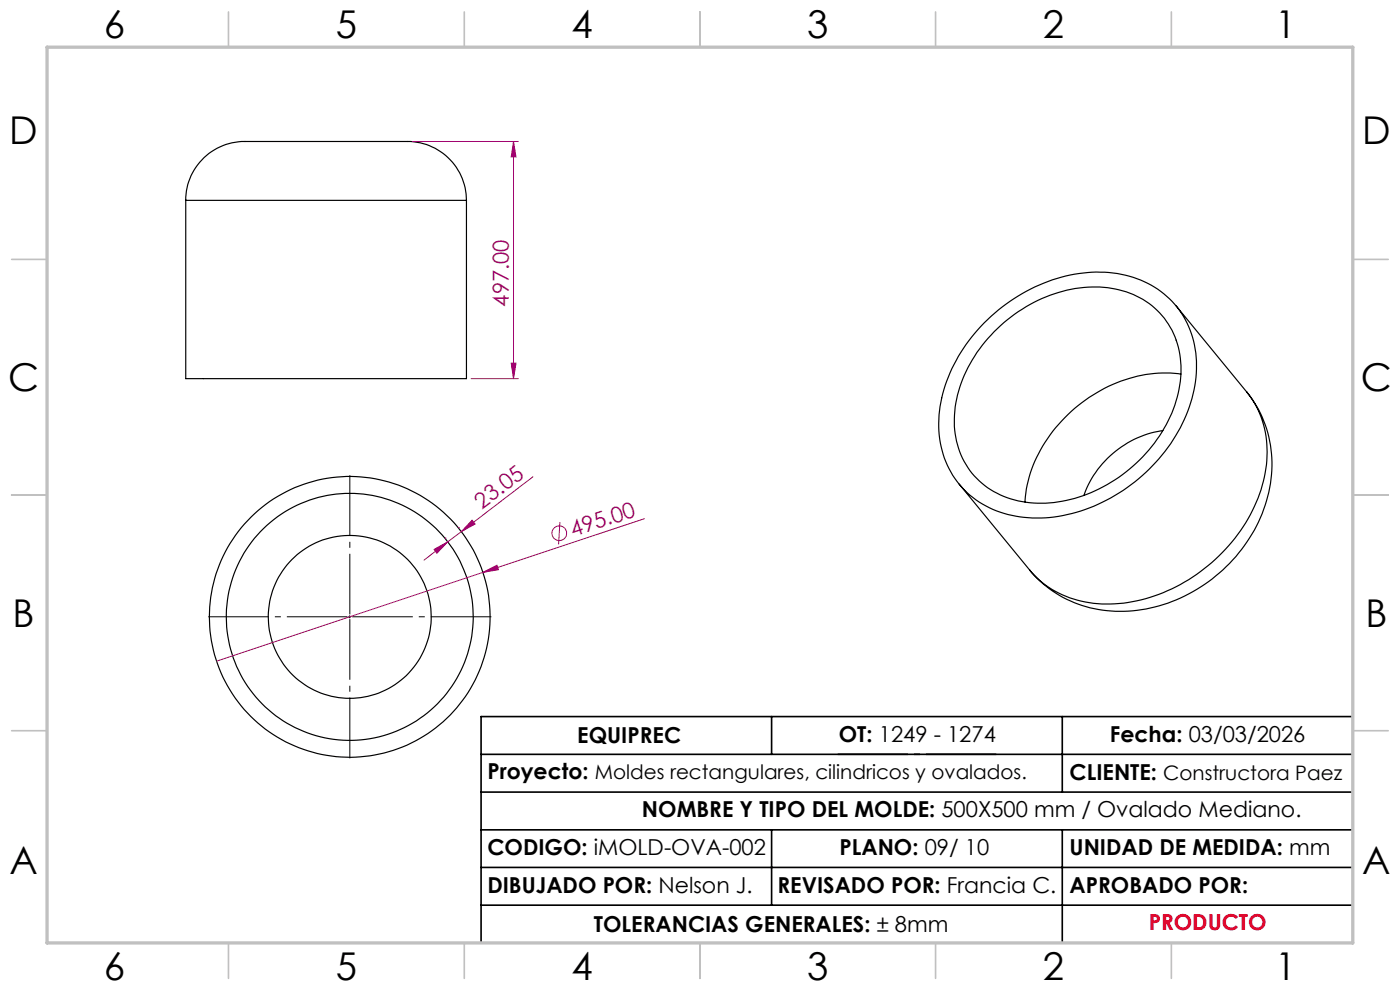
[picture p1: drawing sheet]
<svg xmlns="http://www.w3.org/2000/svg" width="297mm" height="210mm" viewBox="0 0 297 210" stroke-linecap="round" stroke-linejoin="round" font-family="sans-serif">
<g fill="none" stroke="#000" stroke-width=".25">
<path d="M39.4 42.5a12.7 12.7 0 0 1 14.3-12.5h30.6a13.7 13.7 0 0 1 12.5 5.5 12.9 12.9 0 0 1 2.2 7M39.4 42.5v37.8h59.6v-37.8M39.4 42.5h59.6M208.8 68.5a34.9 34.9 0 0 1 25.6-10.8 19.8 19.8 0 0 1 17.8 11.6 24.5 24.5 0 0 1-1.4 20.5 36.2 36.2 0 0 1-29.9 20.1 20.7 20.7 0 0 1-18.3-8.4 21.7 21.7 0 0 1-2.4-18.9 33.8 33.8 0 0 1 8.6-14.1zM210.9 70.4a30.2 30.2 0 0 1 23.2-9.4 17 17 0 0 1 15.7 11.9 23.4 23.4 0 0 1-3.3 18.8 32.1 32.1 0 0 1-24.7 15 18.6 18.6 0 0 1-16.1-6.9 19.3 19.3 0 0 1-2.1-17.7 30.5 30.5 0 0 1 7.3-11.7zM249.5 64.9l15 18.2M250.5 79.4a29.1 29.1 0 0 0-22.5 7.2 28.9 28.9 0 0 0-10.5 19.9M246.7 91.3a21.2 21.2 0 0 0-16.8 13.8M264.5 83.1a25.5 25.5 0 0 1 2.9 26.7 33.4 33.4 0 0 1-30.8 19.9 24.4 24.4 0 0 1-18.2-8.8M264.5 83.1a21.1 21.1 0 0 1 3.5 19 36.1 36.1 0 0 1-31.5 26 21.3 21.3 0 0 1-18.1-7.2M203.5 102.7l14.9 18.2"/>
<circle cx="74.2" cy="130.9" r="26.2"/>
<circle cx="74.2" cy="130.8" r="29.8"/>
<circle cx="74.2" cy="130.9" r="17.3"/>
</g>
<g fill="none" stroke="#a0006e" stroke-width=".21">
<path d="M87.5 30h22.5M108.9 30l.6 3.3h-1.1zM108.9 30v50.3M108.4 77h1.1l-.6 3.3zM99.9 80.3h10.1M92.1 116.5l2.9-1.6-2.3 2.5zM94.4 114.2h.1M95 114.9l-5 3.9M97.3 112h.1M97.9 112.8l-2.9 2.1M100.2 110.3l.6 .9-2.9 1.6zM113.1 101.1l-15.2 11.7"/>
<path d="M118.8 110.7l-.3 4.8M136.7 110l-90.8 30.3M102.4 121.4l3-1.5 .3 1z"/>
<circle cx="118.7" cy="113.1" r="1.55"/>
</g>
<path d="M73.7 130.8h-29.5M74.2 130.3v-29.5M74.2 131.3v29.6M74.7 130.8h29.5" fill="none" stroke="#000" stroke-width=".21" stroke-dasharray="15.2 1.3 1.3 1.3" stroke-dashoffset="2.4" stroke-linecap="butt"/>
<path d="M177.7 160h33.7" fill="none" stroke="#000" stroke-width=".35" stroke-dasharray="15.2 1.3 1.3 1.3" stroke-dashoffset=".3" stroke-linecap="butt"/>
<path d="M73.9 130.8h.5M74.2 130.6v.5" fill="none" stroke="#000" stroke-width=".21"/>
<path d="M163.7 152v8M225.4 152v16M287 152h-184.9v48M102.1 160h184.9M102.1 168h184.9M102.1 176h184.9M163.7 176v16M225.4 176v24M102.1 184h184.9M102.1 192h184.9" fill="none" stroke="#000" stroke-width=".35"/>
<g fill="none" stroke="#c0c0c0" stroke-width=".35">
<path d="M48.5 2.5v7.5M98.5 2.5v7.5M148.5 2.5v7.5M198.5 2.5v7.5M248.5 2.5v7.5M2.5 55h7.5M287 55h7.5M2.5 105h7.5M287 105h7.5M2.5 155h7.5M287 155h7.5M48.5 200v7.5"/>
<path d="M98.5 200v7.5M148.5 200v7.5M198.5 200v7.5M248.5 200v7.5"/>
</g>
<path d="M10 10h277v190h-277z" fill="none" stroke="#c0c0c0" stroke-width=".7"/>
<g fill="#a0006e">
<path d="M102.4 121.4l3-1.5 .3 1z"/>
<path d="M92.1 116.5l2.9-1.6-2.3 2.5zM100.2 110.3l.6 .9-2.9 1.6z"/>
<path d="M108.9 30l.6 3.3h-1.1zM108.4 77h1.1l-.6 3.3z"/>
</g>
<g font-size="8.1">
<text x="22" y="8">6</text>
<text x="71.2" y="8">5</text>
<text x="121.2" y="8">4</text>
<text x="171.3" y="8">3</text>
<text x="221.3" y="8">2</text>
<text x="270.5" y="8">1</text>
<text x="2" y="30.5">D</text>
<text x="289" y="30.5">D</text>
<text x="1.7" y="83">C</text>
<text x="288.7" y="83">C</text>
<text x="2.7" y="133">B</text>
<text x="289.7" y="133">B</text>
<text x="2" y="185.5">A</text>
<text x="289" y="185.5">A</text>
<text x="22" y="208">6</text>
<text x="71.2" y="208">5</text>
<text x="121.2" y="208">4</text>
<text x="171.3" y="208">3</text>
<text x="221.3" y="208">2</text>
<text x="270.5" y="208">1</text>
</g>
<g font-size="4.7" fill="#a0006e">
<text x="108" y="65.1" transform="rotate(-90 108 65.1)">497.00</text>
<text x="102.2" y="108.1" transform="rotate(-37 102.2 108.1)">23.05</text>
<text x="121.6" y="113.9" transform="rotate(-18 121.6 113.9)">495.00</text>
</g>
<g font-size="4.7">
<text x="122.5" y="157.5">EQUIPREC</text>
<text x="178" y="157.4">OT: 1249 - 1274</text>
<text x="235.5" y="157.5">Fecha: 03/03/2026</text>
<text x="103.4" y="165.2">Proyecto: Moldes rectangulares, cilindricos y ovalados.</text>
<text x="226.9" y="165.5">CLIENTE: Constructora Paez</text>
<text x="136.2" y="173.3">NOMBRE Y TIPO DEL MOLDE: 500X500 mm / Ovalado Mediano.</text>
<text x="103.4" y="181.3">CODIGO: iMOLD-OVA-002</text>
<text x="178.1" y="181.3">PLANO: 09/ 10</text>
<text x="226.9" y="181.3">UNIDAD DE MEDIDA: mm</text>
<text x="103.4" y="189.5">DIBUJADO POR: Nelson J.</text>
<text x="164.9" y="189.5">REVISADO POR: Francia C.</text>
<text x="226.9" y="189.5">APROBADO POR:</text>
<text x="126" y="197.7">TOLERANCIAS GENERALES: ± 8mm</text>
</g>
<text font-size="4.7" fill="#f00" x="243.7" y="197.4">PRODUCTO</text>
</svg>
